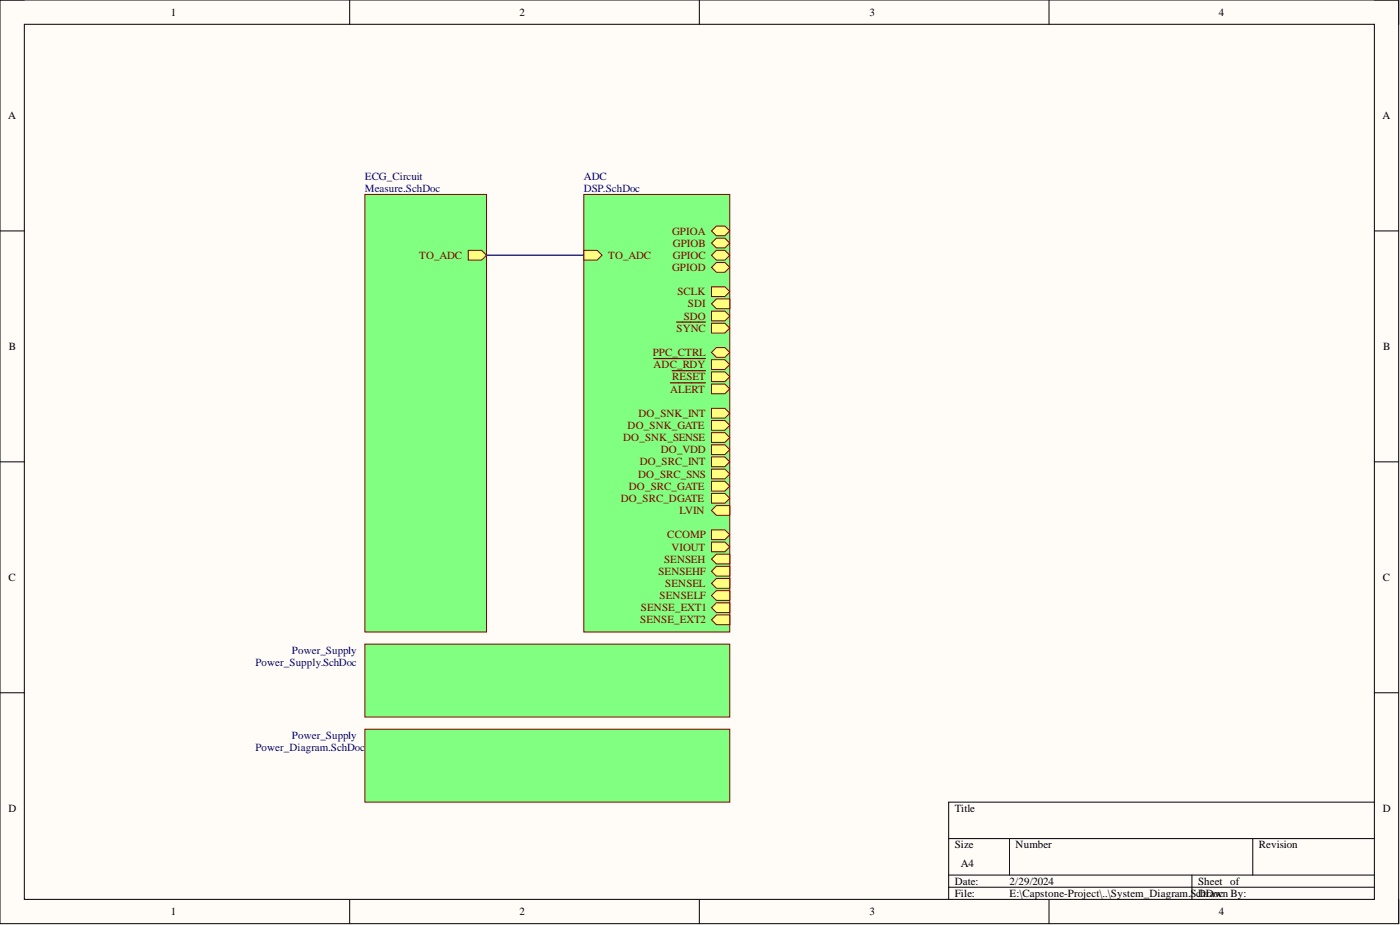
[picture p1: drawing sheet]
<svg xmlns="http://www.w3.org/2000/svg" width="292mm" height="193mm" viewBox="0 0 292 193" stroke-linecap="round" stroke-linejoin="round" font-family="sans-serif">
<path d="M0 0h291.8v192.7h-291.8z" fill-rule="evenodd" fill="#fffcf8"/>
<path d="M0 0h291.8v192.7h-291.8z" fill="none" stroke="#000" stroke-width=".21"/>
<path d="M5.1 5.1h281.7v182.5h-281.7z" fill-rule="evenodd" fill="#fffcf8"/>
<g fill="none" stroke="#000" stroke-width=".21">
<path d="M0 0h5.1M73 0v5.1M145.9 0v5.1M218.9 0v5.1M286.8 0h5v5.1M5.1 5.1h281.7v182.5h-281.7zM0 48.2h5.1M286.8 48.2h5M0 96.3h5.1M286.8 96.3h5M0 144.5h5.1M286.8 144.5h5"/>
<path d="M197.9 174.9h88.9M210.6 174.9v7.7M261.4 174.9v7.7M286.8 167.3h-88.9v20.3M73 187.6v5.1M145.9 187.6v5.1M197.9 182.6h88.9M197.9 185.1h88.9M218.9 187.6v5.1M248.7 182.6v5M291.8 187.6v5.1"/>
</g>
<path d="M76.1 40.6h25.4v91.2h-25.4z" fill-rule="evenodd" fill="#80ff80"/>
<path d="M76.1 40.6h25.4v91.2h-25.4z" fill="none" stroke="#800000" stroke-width=".21"/>
<path d="M97.7 52.2h2.8l1 1-1 1.1h-2.8z" fill-rule="evenodd" fill="#ffff80"/>
<path d="M97.7 52.2h2.8l1 1-1 1.1h-2.8z" fill="none" stroke="#800000" stroke-width=".21"/>
<path d="M121.8 40.6h30.5v91.2h-30.5z" fill-rule="evenodd" fill="#80ff80"/>
<path d="M121.8 40.6h30.5v91.2h-30.5z" fill="none" stroke="#800000" stroke-width=".21"/>
<path d="M121.8 52.2h2.8l1 1-1 1.1h-2.8z" fill-rule="evenodd" fill="#ffff80"/>
<path d="M121.8 52.2h2.8l1 1-1 1.1h-2.8z" fill="none" stroke="#800000" stroke-width=".21"/>
<path d="M148.5 48.2l1-1h1.7l1.1 1-1.1 1h-1.7z" fill-rule="evenodd" fill="#ffff80"/>
<path d="M148.5 48.2l1-1h1.7l1.1 1-1.1 1h-1.7z" fill="none" stroke="#800000" stroke-width=".21"/>
<path d="M148.5 50.7l1-1h1.7l1.1 1-1.1 1h-1.7z" fill-rule="evenodd" fill="#ffff80"/>
<path d="M148.5 50.7l1-1h1.7l1.1 1-1.1 1h-1.7z" fill="none" stroke="#800000" stroke-width=".21"/>
<path d="M148.5 53.2l1-1h1.7l1.1 1-1.1 1.1h-1.7z" fill-rule="evenodd" fill="#ffff80"/>
<path d="M148.5 53.2l1-1h1.7l1.1 1-1.1 1.1h-1.7z" fill="none" stroke="#800000" stroke-width=".21"/>
<path d="M148.5 55.8l1-1h1.7l1.1 1-1.1 1h-1.7z" fill-rule="evenodd" fill="#ffff80"/>
<path d="M148.5 55.8l1-1h1.7l1.1 1-1.1 1h-1.7z" fill="none" stroke="#800000" stroke-width=".21"/>
<path d="M148.5 59.8h2.7l1.1 1-1.1 1.1h-2.7z" fill-rule="evenodd" fill="#ffff80"/>
<path d="M148.5 59.8h2.7l1.1 1-1.1 1.1h-2.7z" fill="none" stroke="#800000" stroke-width=".21"/>
<path d="M148.5 63.4l1-1h2.8v2h-2.8z" fill-rule="evenodd" fill="#ffff80"/>
<path d="M148.5 63.4l1-1h2.8v2h-2.8z" fill="none" stroke="#800000" stroke-width=".21"/>
<path d="M148.5 64.9h2.7l1.1 1-1.1 1h-2.7z" fill-rule="evenodd" fill="#ffff80"/>
<path d="M148.5 64.9h2.7l1.1 1-1.1 1h-2.7z" fill="none" stroke="#800000" stroke-width=".21"/>
<path d="M148.5 67.4h2.7l1.1 1.1-1.1 1h-2.7z" fill-rule="evenodd" fill="#ffff80"/>
<path d="M148.5 67.4h2.7l1.1 1.1-1.1 1h-2.7z" fill="none" stroke="#800000" stroke-width=".21"/>
<path d="M141.2 67.2h6" fill="none" stroke="#800000" stroke-width=".25"/>
<path d="M148.5 73.5l1-1h1.7l1.1 1-1.1 1h-1.7z" fill-rule="evenodd" fill="#ffff80"/>
<path d="M148.5 73.5l1-1h1.7l1.1 1-1.1 1h-1.7z" fill="none" stroke="#800000" stroke-width=".21"/>
<path d="M148.5 75h2.7l1.1 1.1-1.1 1h-2.7z" fill-rule="evenodd" fill="#ffff80"/>
<path d="M148.5 75h2.7l1.1 1.1-1.1 1h-2.7z" fill="none" stroke="#800000" stroke-width=".21"/>
<path d="M136.4 74.8h10.8" fill="none" stroke="#800000" stroke-width=".25"/>
<path d="M148.5 77.6h2.7l1.1 1-1.1 1h-2.7z" fill-rule="evenodd" fill="#ffff80"/>
<path d="M148.5 77.6h2.7l1.1 1-1.1 1h-2.7z" fill="none" stroke="#800000" stroke-width=".21"/>
<path d="M140.2 77.3h7" fill="none" stroke="#800000" stroke-width=".25"/>
<path d="M148.5 80.1h2.7l1.1 1-1.1 1h-2.7z" fill-rule="evenodd" fill="#ffff80"/>
<path d="M148.5 80.1h2.7l1.1 1-1.1 1h-2.7z" fill="none" stroke="#800000" stroke-width=".21"/>
<path d="M139.9 79.9h7.3" fill="none" stroke="#800000" stroke-width=".25"/>
<path d="M148.5 85.2h2.7l1.1 1-1.1 1h-2.7z" fill-rule="evenodd" fill="#ffff80"/>
<path d="M148.5 85.2h2.7l1.1 1-1.1 1h-2.7z" fill="none" stroke="#800000" stroke-width=".21"/>
<path d="M148.5 87.7h2.7l1.1 1-1.1 1.1h-2.7z" fill-rule="evenodd" fill="#ffff80"/>
<path d="M148.5 87.7h2.7l1.1 1-1.1 1.1h-2.7z" fill="none" stroke="#800000" stroke-width=".21"/>
<path d="M148.5 90.3h2.7l1.1 1-1.1 1h-2.7z" fill-rule="evenodd" fill="#ffff80"/>
<path d="M148.5 90.3h2.7l1.1 1-1.1 1h-2.7z" fill="none" stroke="#800000" stroke-width=".21"/>
<path d="M148.5 92.8h2.7l1.1 1-1.1 1h-2.7z" fill-rule="evenodd" fill="#ffff80"/>
<path d="M148.5 92.8h2.7l1.1 1-1.1 1h-2.7z" fill="none" stroke="#800000" stroke-width=".21"/>
<path d="M148.5 95.3h2.7l1.1 1-1.1 1.1h-2.7z" fill-rule="evenodd" fill="#ffff80"/>
<path d="M148.5 95.3h2.7l1.1 1-1.1 1.1h-2.7z" fill="none" stroke="#800000" stroke-width=".21"/>
<path d="M148.5 97.9h2.7l1.1 1-1.1 1h-2.7z" fill-rule="evenodd" fill="#ffff80"/>
<path d="M148.5 97.9h2.7l1.1 1-1.1 1h-2.7z" fill="none" stroke="#800000" stroke-width=".21"/>
<path d="M148.5 100.4h2.7l1.1 1-1.1 1h-2.7z" fill-rule="evenodd" fill="#ffff80"/>
<path d="M148.5 100.4h2.7l1.1 1-1.1 1h-2.7z" fill="none" stroke="#800000" stroke-width=".21"/>
<path d="M148.5 102.9h2.7l1.1 1.1-1.1 1h-2.7z" fill-rule="evenodd" fill="#ffff80"/>
<path d="M148.5 102.9h2.7l1.1 1.1-1.1 1h-2.7z" fill="none" stroke="#800000" stroke-width=".21"/>
<path d="M148.5 106.5l1-1h2.8v2h-2.8z" fill-rule="evenodd" fill="#ffff80"/>
<path d="M148.5 106.5l1-1h2.8v2h-2.8z" fill="none" stroke="#800000" stroke-width=".21"/>
<path d="M148.5 110.5h2.7l1.1 1.1-1.1 1h-2.7z" fill-rule="evenodd" fill="#ffff80"/>
<path d="M148.5 110.5h2.7l1.1 1.1-1.1 1h-2.7z" fill="none" stroke="#800000" stroke-width=".21"/>
<path d="M148.5 113.1h2.7l1.1 1-1.1 1h-2.7z" fill-rule="evenodd" fill="#ffff80"/>
<path d="M148.5 113.1h2.7l1.1 1-1.1 1h-2.7z" fill="none" stroke="#800000" stroke-width=".21"/>
<path d="M148.5 116.6l1-1h2.8v2h-2.8z" fill-rule="evenodd" fill="#ffff80"/>
<path d="M148.5 116.6l1-1h2.8v2h-2.8z" fill="none" stroke="#800000" stroke-width=".21"/>
<path d="M148.5 119.2l1-1h2.8v2h-2.8z" fill-rule="evenodd" fill="#ffff80"/>
<path d="M148.5 119.2l1-1h2.8v2h-2.8z" fill="none" stroke="#800000" stroke-width=".21"/>
<path d="M148.5 121.7l1-1h2.8v2h-2.8z" fill-rule="evenodd" fill="#ffff80"/>
<path d="M148.5 121.7l1-1h2.8v2h-2.8z" fill="none" stroke="#800000" stroke-width=".21"/>
<path d="M148.5 124.2l1-1h2.8v2.1h-2.8z" fill-rule="evenodd" fill="#ffff80"/>
<path d="M148.5 124.2l1-1h2.8v2.1h-2.8z" fill="none" stroke="#800000" stroke-width=".21"/>
<path d="M148.5 126.8l1-1h2.8v2h-2.8z" fill-rule="evenodd" fill="#ffff80"/>
<path d="M148.5 126.8l1-1h2.8v2h-2.8z" fill="none" stroke="#800000" stroke-width=".21"/>
<path d="M148.5 129.3l1-1h2.8v2h-2.8z" fill-rule="evenodd" fill="#ffff80"/>
<path d="M148.5 129.3l1-1h2.8v2h-2.8z" fill="none" stroke="#800000" stroke-width=".21"/>
<path d="M76.1 134.4h76.2v15.2h-76.2z" fill-rule="evenodd" fill="#80ff80"/>
<path d="M76.1 134.4h76.2v15.2h-76.2z" fill="none" stroke="#800000" stroke-width=".21"/>
<path d="M76.1 152.1h76.2v15.2h-76.2z" fill-rule="evenodd" fill="#80ff80"/>
<path d="M76.1 152.1h76.2v15.2h-76.2z" fill="none" stroke="#800000" stroke-width=".21"/>
<path d="M101.5 53.2h20.3" fill="none" stroke="#000080" stroke-width=".25"/>
<g font-size="2.3">
<text x="35.6" y="3.3">1</text>
<text x="108.4" y="3.3">2</text>
<text x="181.4" y="3.3">3</text>
<text x="254.3" y="3.3">4</text>
<text x="1.7" y="24.8">A</text>
<text x="288.4" y="24.8">A</text>
<text x="1.9" y="73">B</text>
<text x="288.6" y="73">B</text>
<text x="1.8" y="121.2">C</text>
<text x="288.5" y="121.2">C</text>
<text x="1.8" y="169.4">D</text>
<text x="199.2" y="169.4">Title</text>
<text x="288.5" y="169.4">D</text>
<text x="199.2" y="177">Size</text>
<text x="211.9" y="177">Number</text>
<text x="262.6" y="177">Revision</text>
<text x="199.2" y="184.6">Date:</text>
<text x="200.5" y="180.8">A4</text>
<text x="210.6" y="184.6">2/29/2024</text>
<text x="250" y="184.6">Sheet of</text>
<text x="35.6" y="190.9">1</text>
<text x="108.4" y="190.9">2</text>
<text x="181.4" y="190.9">3</text>
<text x="199.2" y="187.1">File:</text>
<text x="210.6" y="187.1">E:\Capstone-Project\..\System_Diagram.ScDDoc</text>
<text x="250.5" y="187.1">hrawn By:</text>
<text x="254.3" y="190.9">4</text>
</g>
<g font-size="2.3" fill="#000080">
<text x="76.1" y="37.5">ECG_Circuit</text>
<text x="76.1" y="40.1">Measure.SchDoc</text>
<text x="121.8" y="37.5">ADC</text>
<text x="121.8" y="40.1">DSP.SchDoc</text>
<text x="60.9" y="136.4">Power_Supply</text>
<text x="53.3" y="138.9">Power_Supply.SchDoc</text>
<text x="60.9" y="154.2">Power_Supply</text>
<text x="53.3" y="156.7">Power_Diagram.SchDoc</text>
</g>
<g font-size="2.3" fill="#800000">
<text x="140.2" y="48.9">GPIOA</text>
<text x="140.4" y="51.5">GPIOB</text>
<text x="87.5" y="54">TO_ADC</text>
<text x="126.9" y="54">TO_ADC</text>
<text x="140.2" y="56.5">GPIOD</text>
<text x="140.4" y="54">GPIOC</text>
<text x="141.3" y="61.6">SCLK</text>
<text x="143.5" y="64.1">SDI</text>
<text x="141.2" y="69.2">SYNC</text>
<text x="142.7" y="66.7">SDO</text>
<text x="136.2" y="74.3">PPC_CTRL</text>
<text x="136.4" y="76.8">ADC_RDY</text>
<text x="139.8" y="81.9">ALERT</text>
<text x="140.2" y="79.4">RESET</text>
<text x="130.9" y="89.5">DO_SNK_GATE</text>
<text x="133.2" y="87">DO_SNK_INT</text>
<text x="130" y="92">DO_SNK_SENSE</text>
<text x="137.9" y="94.6">DO_VDD</text>
<text x="133.1" y="99.6">DO_SRC_SNS</text>
<text x="133.5" y="97.1">DO_SRC_INT</text>
<text x="129.5" y="104.7">DO_SRC_DGATE</text>
<text x="131.2" y="102.2">DO_SRC_GATE</text>
<text x="141.8" y="107.2">LVIN</text>
<text x="139.2" y="112.3">CCOMP</text>
<text x="137.4" y="119.9">SENSEHF</text>
<text x="138.6" y="117.4">SENSEH</text>
<text x="140.1" y="114.9">VIOUT</text>
<text x="137.6" y="125">SENSELF</text>
<text x="138.8" y="122.5">SENSEL</text>
<text x="133.6" y="130.1">SENSE_EXT2</text>
<text x="133.7" y="127.5">SENSE_EXT1</text>
</g>
</svg>
